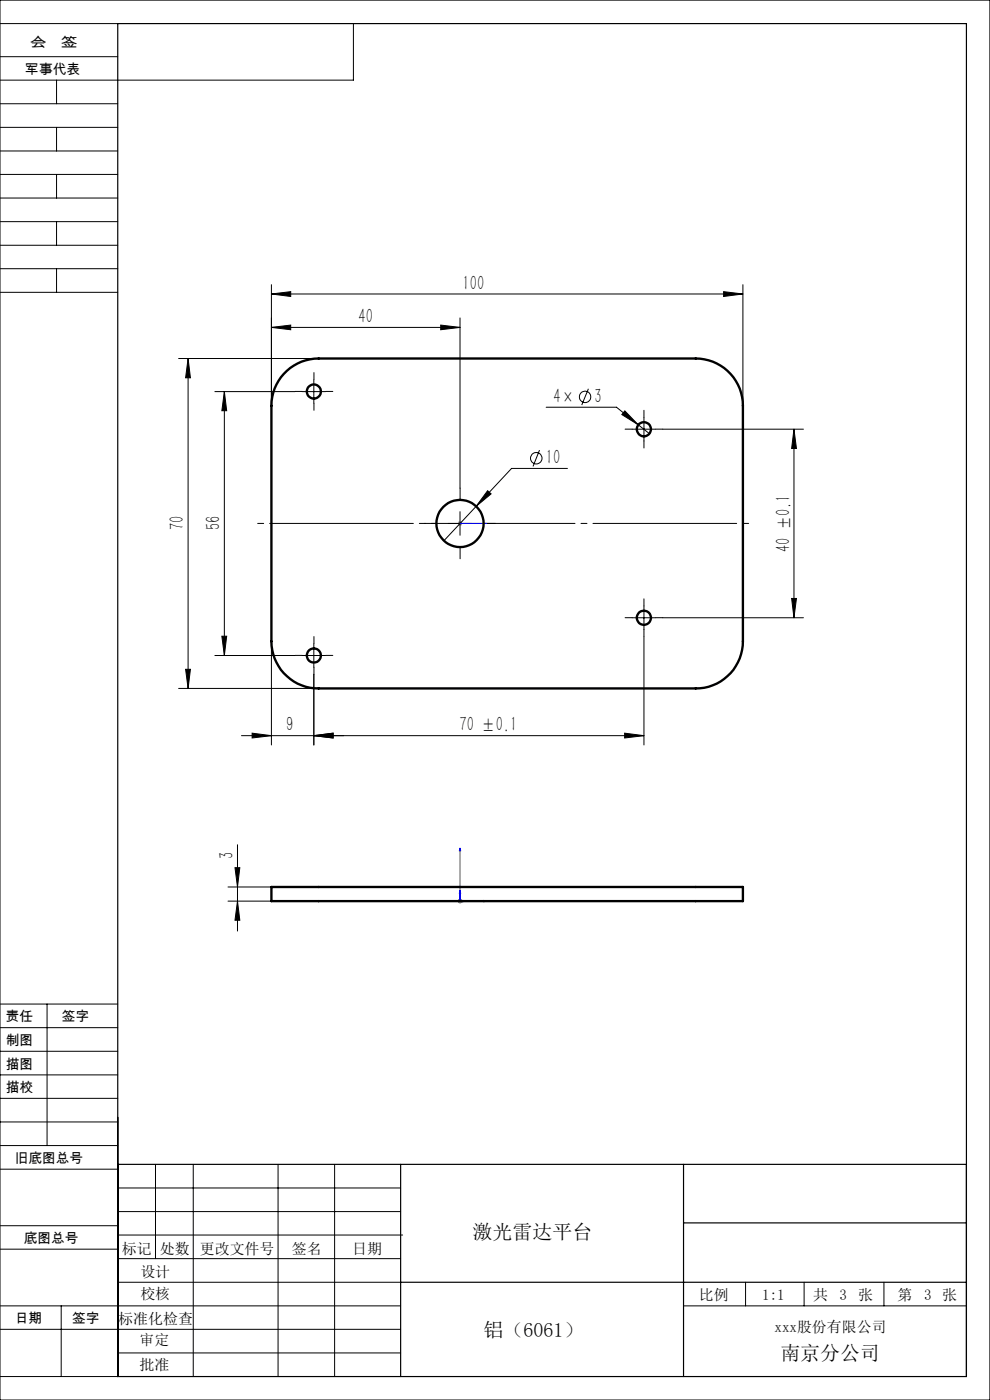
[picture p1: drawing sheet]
<svg xmlns="http://www.w3.org/2000/svg" width="210mm" height="297mm" viewBox="0 0 210 297" stroke-linecap="round" stroke-linejoin="round" font-family="sans-serif">
<g fill="none" stroke="#000" stroke-width=".21">
<path d="M0 5h25M0 12h25M0 0h210v297h-210zM12 17v5M75 5v12h-75M0 22h25M0 27h25M0 32h25M0 37h25M12 27v5M12 37v5M0 42h25"/>
<path d="M0 47h25M0 52h25M0 57h25M12 47v5M12 57v5M0 62h25M37.9 76.1h29.7M39.9 76.1l.5 4h-1zM39.9 76.1v69.9M57.6 62.4l4.1-.5v1zM57.6 60.4v25.7M57.6 62.4h100"/>
<path d="M57.6 69.5l4.1-.5v1zM57.6 69.5h40M93.5 69l4.1 .5-4.1 .5zM97.6 67.4v36.2M153.5 61.9l4.1 .5-4.1 .5zM157.6 60.4v25.7M45.6 83.1h17M47.6 83.1l.5 4h-1zM47.6 83.1v56M64.1 83.1h5M66.6 80.6v4.9M114.4 95.5l-1.3 3.5"/>
<path d="M115.9 86.4h14.9l4.6 3.7M120.4 99.4h-11.9l-14.3 15.3M124.8 82.5l-1.4 3.4M132.5 87.2l2.9 2.9-3.5-2.2zM134.1 91h5M135.4 90.1l2.4 1.9M136.6 88.5v5.1M140.6 91h29.8M168.4 91l.5 4.1h-1zM168.4 91v40.1M95.1 111.1h5M97.6 108.5v5.1"/>
<path d="M103.4 104.1l.8 .7-3.2 2.6zM45.6 139.1h17M47.1 135h1l-.5 4.1zM57.6 136.1v21.9M64.1 139.1h5M66.6 136.6v5M134.1 131.1h5M136.6 135.1v22.9M136.6 128.5v5.1M140.6 131.1h29.8M167.9 127h1l-.5 4.1zM37.9 146h29.7"/>
<path d="M39.4 142h1l-.5 4zM53.5 155.5l4.1 .6-4.1 .5zM66.6 143v15M66.6 156.1l4.1-.6v1.1zM132.5 155.5l4.1 .6-4.1 .5zM136.6 156.1h-85.4M50.4 179.2v18.3M48.4 191.2h9.2M48.4 188.2h9.2M49.8 184.1h1.1l-.5 4.1zM50.4 191.2l.5 4h-1.1zM0 218h25"/>
<path d="M0 213h25M10 213v30M0 238h25M0 233h25M0 228h25M0 223h25M0 248h25M0 243h25M25 257h60M25 252h60M33 247v20M41 247v45"/>
<path d="M59 247v45M71 247v45M0 277h85M0 265h25M0 260h25M13 277v15M25 272h60M25 267h60M25 262h60.4M145 277h60M158.2 272v5M170.6 272v5"/>
<path d="M187.5 272v5M0 282h85M0 292h25M25 287h60"/>
<circle cx="113.8" cy="97.2" r="1.21"/>
<circle cx="124.1" cy="84.2" r="1.21"/>
</g>
<path d="M97.4 111.1h.3zM97.6 111.1h.1M97.6 111.1h5.6M103.2 111.1h-.6h.6M97.6 179.9l.1 .6h-.3zM97.6 179.9v11.3h5.6M97.6 188.9l.1 .6h-.3zM98.1 191l.6 .2-.6 .1zM102.6 191l.6 .2-.6 .1z" fill="none" stroke="#00f" stroke-width=".21"/>
<path d="M97.1 111.1h1M97.2 110.7l.7 .7M97.6 110.6v.9M97.9 110.7l-.7 .7M97.1 191.2h1M97.2 190.8l.7 .7M97.6 190.7v1M97.9 190.8l-.7 .7" fill="none" stroke="#808080" stroke-width=".21"/>
<g fill="none" stroke="#000" stroke-width=".21" stroke-dasharray="30.5 1.3 1.3 1.3">
<path d="M64.1 83h-1.5M66.6 80.5v-1.5M66.6 85.5v1.5M69.1 83h1.5M134.1 91h-1.5M136.6 88.5v-1.5M136.6 93.5v1.5M139.1 91h1.5M92.6 111h-2.5M97.6 106v-2.5M97.6 116v2.5M102.6 111h2.5"/>
<path d="M64.1 139h-1.5M66.6 136.5v-1.5M69.1 139h1.5M134.1 131h-1.5M136.6 128.5v-1.5M136.6 133.5v1.5M139.1 131h1.5M66.6 141.5v1.5"/>
</g>
<path d="M53.8 111h105.9" fill="none" stroke="#000" stroke-width=".21" stroke-dasharray="30.5 1.3 1.3 1.3" stroke-dashoffset="-3.4"/>
<path d="M25 5h180v287h-180zM25 247h180M85 247v45M145 247v45M145 259.4h60M85 272h120" fill="none" stroke="#000" stroke-width=".25"/>
<g fill="#00f">
<path d="M102.6 191l.6 .2-.6 .1zM97.6 179.9l.1 .6h-.3z"/>
<path d="M98.1 191l.6 .2-.6 .1zM97.6 188.9l.1 .6h-.3zM102.6 111.1h.6zM97.4 111.1h.3z"/>
</g>
<g fill="#000">
<path d="M39.9 76.1l.5 4h-1zM39.4 142h1l-.5 4zM47.6 83.1l.5 4h-1zM47.1 135h1l-.5 4.1zM168.4 91l.5 4.1h-1zM167.9 127h1l-.5 4.1z"/>
<path d="M57.6 62.4l4.1-.5v1zM153.5 61.9l4.1 .5-4.1 .5zM132.5 87.2l-.6 .7 3.5 2.2zM103.4 104.1l-2.4 3.3 3.2-2.6zM66.6 156.1l4.1-.6v1.1zM132.5 155.5l4.1 .6-4.1 .5z"/>
<path d="M93.5 69l4.1 .5-4.1 .5zM57.6 69.5l4.1-.5v1zM66.6 156.1l4.1-.6v1.1zM53.5 155.5l4.1 .6-4.1 .5z"/>
<path d="M50.4 191.2l.5 4h-1.1zM49.8 184.1h1.1l-.5 4.1z"/>
</g>
<g fill="none" stroke="#000" stroke-width=".5">
<path d="M60.9 78.7a9.8 9.8 0 0 1 6.7-2.6h80a10 10 0 0 1 10 10v50a10 10 0 0 1-10 9.9h-80a10 10 0 0 1-10-9.9v-50a9.9 9.9 0 0 1 3.3-7.4zM57.6 188.2h100v3h-100z"/>
<circle cx="66.6" cy="83.1" r="1.51"/>
<circle cx="136.6" cy="91.1" r="1.5"/>
<circle cx="97.6" cy="111.1" r="5"/>
<circle cx="66.6" cy="139.1" r="1.51"/>
<circle cx="136.6" cy="131.1" r="1.48"/>
</g>
<g font-size="4.4">
<text x="98.1" y="61.5">100</text>
<text x="76.1" y="68.6">40</text>
<text x="117.4" y="85.5">4×</text>
<text x="126.1" y="85.5">3</text>
<text x="115.8" y="98.5">10</text>
<text x="39" y="112.4" transform="rotate(-90 39 112.4)">70</text>
<text x="46.7" y="112.4" transform="rotate(-90 46.7 112.4)">56</text>
<text x="167.6" y="117.1" transform="rotate(-90 167.6 117.1)">40 ±0.1</text>
<text x="60.7" y="155.2">9</text>
<text x="97.5" y="155.2">70 ±0.1</text>
<text x="49.5" y="182.3" transform="rotate(-90 49.5 182.3)">3</text>
</g>
<g font-size="4.2">
<text x="100.2" y="262.8">激光雷达平台</text>
<text x="102.6" y="283.7">铝（6061）</text>
<text x="165.5" y="288.5">南京分公司</text>
</g>
<g font-size="3.2">
<text x="25.9" y="266">标记</text>
<text x="33.9" y="266">处数</text>
<text x="42.4" y="266">更改文件号</text>
<text x="61.9" y="266">签名</text>
<text x="74.7" y="266">日期</text>
<text x="29.8" y="275.7">校核</text>
<text x="29.8" y="270.8">设计</text>
<text x="148.3" y="275.7">比例</text>
<text x="161.7" y="275.7">1:1</text>
<text x="172.5" y="275.7">共</text>
<text x="178.1" y="275.7">3</text>
<text x="182" y="275.7">张</text>
<text x="190.4" y="275.7">第</text>
<text x="196.1" y="275.7">3</text>
<text x="199.9" y="275.7">张</text>
<text x="25.1" y="280.9">标准化检查</text>
<text x="29.6" y="285.4">审定</text>
<text x="164.3" y="282.5">xxx股份有限公司</text>
<text x="29.6" y="290.7">批准</text>
</g>
<g font-size="2.9">
<text x="6.3" y="10">会</text>
<text x="12.9" y="10">签</text>
<text x="5.4" y="15.6">军事代表</text>
<text x="1.2" y="221.7">制图</text>
<text x="1.2" y="216.7">责任</text>
<text x="13.1" y="216.7">签字</text>
<text x="1.2" y="226.7">描图</text>
<text x="1.2" y="231.7">描校</text>
<text x="3.1" y="246.7">旧底图总号</text>
<text x="5" y="263.7">底图总号</text>
<text x="3.1" y="280.7">日期</text>
<text x="15.3" y="280.7">签字</text>
</g>
</svg>
